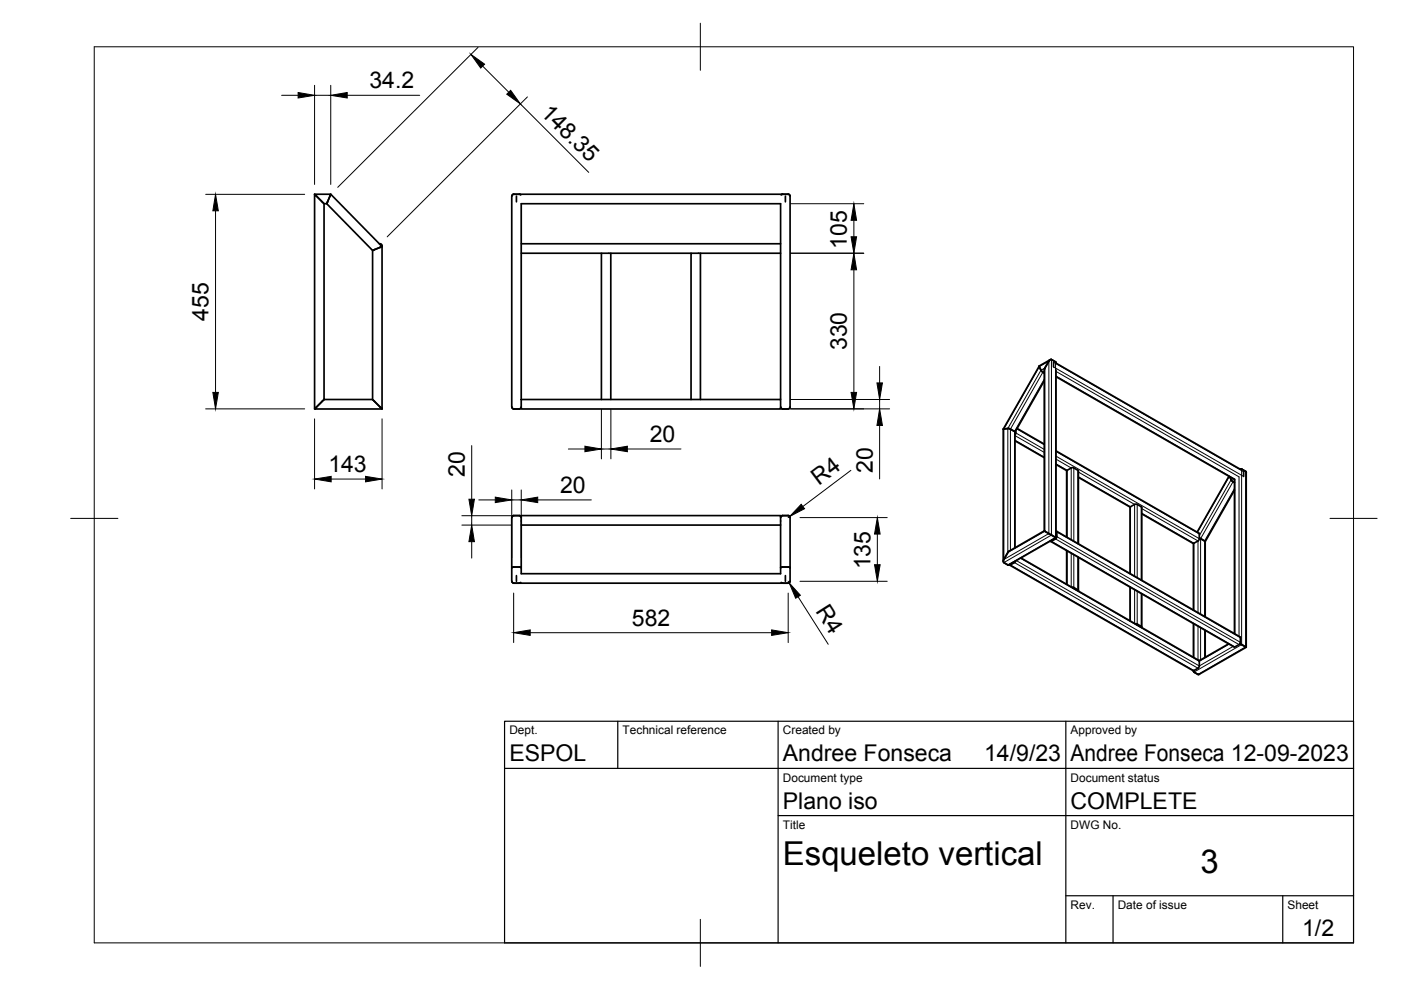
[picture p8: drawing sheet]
<svg xmlns="http://www.w3.org/2000/svg" width="297mm" height="210mm" viewBox="0 0 297 210" stroke-linecap="round" stroke-linejoin="round" font-family="sans-serif">
<!-- layer: Visible -->
<g fill="none" stroke="#000" stroke-width=".36">
<path d="M66.7 41.2l2 2v41.5l-2 2zM69.4 42.8l-.1 .4 9.7 9.9 .4-.2M70 41.6l.1-.4h-3.4l2 2h.6l.1-.4M70 41.6l.1-.4 10.9 11.1-.4 .1M70 41.6l-.6 1.2M79.4 52.9l-.4 .2v31.6l.4 .4M80.4 51.7a.45 .45 0 0 1 .6 .4M80.6 52.4l-1.2 .5M80.6 51.9l.2 .2M81 52.3l-.4 .1M81 52.3v34.4l-.4-.4M81 52.1v.2"/>
<path d="M108.5 41.6v44.7l.4 .4h1.2M108.9 41.2h57M108.9 41.2h1.2M108.9 41.2l-.4 .4M109.5 41.6v1.2M110.1 41.2l.3 .1M110.5 51.7h55M110.5 53.7h17M129.5 53.7h17M148.5 53.7h17M165.9 41.2h1.2l.4 .4M165.9 41.2l-.3 .1"/>
<path d="M166.5 41.6v1.2M167.5 41.6v44.7l-.4 .4h-1.2l-.4-.4M220.3 77.7l.8 1.2M220.4 77.6v.1M221.1 78.9l.3 .2M222.4 76.6l-1 1.8v34.2l-7.4 4.3M222.4 76.5l.5-.3 .9 .5M222.7 76.3l-2.4 1.3-7.6 13.4M223.4 76.8v1M223.8 76.7l.1 .3 40.3 23.1v37.1M223.9 79.9l37.8 21.8v32.6M223.9 78.4v35.6"/>
<path d="M79.4 85.1l-.4-.4h-10.3l-2 2h14.3l-.4-.4M79.4 85.1l1.2 1.2M110.5 86.3l-.4 .4M110.5 84.7h55v2h-55zM110.5 84.7v-41.5h55v41.5M127.5 84.7v-31h2v31M146.5 84.7v-31h2v31M212.7 91v28M212.7 91l1.4-.1 1.1 .7v24.5M215.2 93.5l6.2 3.5M215.2 91.9v.1M215.4 91.3l-.2 .9"/>
<path d="M215.6 90.8l5.8 3.4M221.4 80.7l-6.2 10.9M223.9 95.6l30.3 17.4v1.4l-.2 .3-1.1 .5-10.8-6.2M223.9 98.5l2.3 1.3M226.1 99.9v13.9M226.2 99.8l1.1-.7 .4 .1 .9 .6v15.5M110.1 109.3h-1.2l-.4 .4v13.5l.4 .4M110.1 109.3l.4 .4M110.5 109.3h55v12.3h-55zM110.5 111.3h55M165.5 109.7l.4-.4h1.2l.4 .2v.2v13.5l-.4 .4M212.8 119.3l.9 .5"/>
<path d="M214 116.8l-1.2 1.8v.7M214 119.7l-.3 .1M214 119.7h.2M214 119.8l38.9 22.4M214.2 119.6h.1M215.1 119.3l-.9 .5M215.2 119l-1 .6M215.4 118.9l-.3 .4M216.5 118.3l37.7 21.7 .1 1.2-.2 .3-1.2 .7M221.4 112.6h.1M221.5 112.6l2.4 1.4M222.7 114.8l38.9 22.4 .2-.1"/>
<path d="M223.8 114.1l-.9 .5M223.8 114.3l-.9 .4h-.2M223.9 114l-.1 .1M223.9 114l-9.9 5.7M223.9 112.6l.2 .2M223.9 112.9v1M223.9 112.8v.1M224 112.6l38.9 22.4 .1 .2M224.1 112.8v1M224.1 113.8l-.3 .4M226.1 116.7v7.2M228.6 101.2l11 6.3"/>
<path d="M228.6 118.2v7M239.7 107.4l-.1 .2v14M240.6 106.9l-.9 .5M240.6 106.9h.5l1 .7v15.4M253 115.2v14.1M254.3 114.1l.3 .1M254.6 114.2l.8 .5M255.4 114.7l.1 .1v16M260.6 101l-6.8 11.8M260.7 101.1l.4 .8 .6 .4M261.7 103.9l-6.2 10.9M263.7 100v1"/>
<path d="M108.9 123.6h58.2M109.5 122v1.2M110.1 120.2h-1.2l-.4 .2M110.1 120.2l.4 .2M110.4 123.5l-.3 .1M165.5 120.4l.4-.2h1.2l.4 .2M165.6 123.5l.3 .1M166.5 122v1.2M227.3 124.5l.4 .1 .8 .5M227.4 124.6h.1M227.5 124.6l.9 .6M228.5 125l.1 .3"/>
<path d="M239.6 124.5v7.1M240.7 132.3h.4l.9 .5 .1 .2M240.9 132.4h.1M241 132.4l.9 .5M242.1 125.9v7.1M253 132.2v7.2M255.5 133.7v5.7M260.5 136.5l-6.2 3.6M262.9 136.5l.4 .2M263 135.2v1M263 136.2l-.3 .5-.9 .5M263.2 136.7l1 .5"/>
<path d="M264.2 137.2l-9.9 5.8h-.3l-.9-.5M253 142.2h.1M253 142.2l.2 .3M254.3 140.1h.1"/>
</g>
<!-- layer: Visible Narrow -->
<g fill="none" stroke="#000" stroke-width=".21">
<path d="M220.3 77.7l2.1-1.1v36.5l-9.6 5.5v-27.7zM220.7 78.5l.8-.5v34.6l-7.8 4.6v-26.3zM221.4 78.8l-.3 .1-6.9 12.1v25.7M222.9 76.2v37.2l-10.1 5.9M223.4 76.8l40.3 23.2M223.4 77.8l40.3 23.2M223.8 76.7v37.3l-10.1 5.8M223.9 79.7l37.9 21.9v32.8M223.9 78.8l38.8 22.3v33.8M215.2 91.9h.1M215.2 93.3l6.2 3.6M215.2 92.4l6.2 3.5"/>
<path d="M215.4 91.8l6 3.5M215.6 90.9l5.8 3.4M221.4 80.4l-6.3 11.1v24.7M223.9 95.7l30.4 17.5M223.9 96.7l30.4 17.5M223.9 98.4l2.4 1.3v14.2M223.9 97.4l3.2 1.8v15.2M227.7 99.2v15.5M228.5 99.7v15.5M263.2 99.5v37.2l-10.1 5.8M264.1 99.9v37.3l-10.1 5.8M214.2 119.6h.1"/>
<path d="M214.2 119.8l38.9 22.4M215.1 119.1h.1M215.1 119.3l38.9 22.4M215.5 118.9l38.8 22.3 7.1-4.1M216.3 118.4l38 21.8 6.3-3.6M222.9 114.6h.1M222.9 114.8l38.9 22.4M223.8 114.1h.1M223.8 114.3l38.9 22.4M223.9 113.8h.1M223.9 112.9h.1M224.1 113.8l38.9 22.4"/>
<path d="M224.1 112.8l38.9 22.4M226.3 116.8v7.1M227.1 117.3v7.1M227.7 117.6v7M228.5 118.1v7M228.6 101.1l11.1 6.3v14.3M228.6 100.1l12 6.8v15.2M241.1 106.9v15.6M242 107.4v15.6M242.1 107.8l11.9 6.9v15.2M242.1 108.8l11 6.4v14.2M260.6 101l-6.7 11.9"/>
<path d="M261.4 101.5l-.4 .2-6.7 11.9M261.7 102l-.3 .1-6.8 12.1v16M261.7 103.6l-6.3 11.1v16M227.5 124.6v.1M228.4 125.1v.1M239.7 124.5v7.2M240.6 125v7.2M241 132.4h.1M241.1 125.4v6.9M241.8 132.9h.1M242 125.8v7M253.1 132.3v7.1"/>
<path d="M254 132.8v7.1M254.6 133.1v6.8M255.4 133.6v5.8"/>
</g>
<!-- layer: Visible -->
<circle cx="263" cy="99.5" r=".18" fill="#000"/>
<!-- layer: BORDER -->
<path d="M20 9.9h267v190h-267zM148.5 4.9v10M15 109.9h10M282 109.9h10M148.5 194.9v10" fill="none" stroke="#000" stroke-width=".21"/>
<!-- layer: TITLEBLOCK -->
<path d="M107 152.9h180v47h-180zM131 152.9v10M165 152.9v47M226 152.9v47M107 162.9h180M165 172.9h122M226 189.9h61M236 189.9v10M272 189.9v10" fill="none" stroke="#000" stroke-width=".25"/>
<!-- layer: FD_Dimensions -->
<g fill="none" stroke="#000" stroke-width=".21">
<path d="M66.7 18.1v21M70.1 18.1v21M101.3 10l-29.7 29.7M102.3 14l5.6 5.6M59.7 20.2h3.5M66.7 20.2h3.4M73.6 20.2h15.4M110.3 22l14.5 14.5M111.8 20.5l-29.7 29.7M43.6 41.2h21M45.7 44.7v38.5M167.6 53.7h15.5"/>
<path d="M167.6 43.2h15.5M181 46.7v3.5M181 57.2v26M186.5 77.7v3.5M43.6 86.7h21M66.7 88.8v14.9M81 88.8v14.9M100 94.5v11.3M120.5 95.2h3.5M127.5 86.8v10.5M127.5 95.2h2M129.5 86.8v10.5"/>
<path d="M133 95.2h11.4M167.6 86.7h21M167.6 84.7h21M180.4 99.7l-10.2 7.7M186.5 84.7v2M186.5 90.2v11.4M70.2 101.6h7.3M97.9 111.3h10.5M97.9 109.3h10.5M100 109.3v2M100 114.8v3.5M101.5 106h3.5"/>
<path d="M108.5 103.9v14.4M108.5 106h2M110.5 103.9v14.4M114 106h11.4M167.4 109.5l-.3 .2M169.6 109.7h18.5M186 113.2v6.5M108.9 125.7v10.5M112.4 134.1h51.2M167.1 125.7v10.5M167.1 123.2l.2 .4M169.2 126.5l6.4 10.1"/>
<path d="M169.6 123.2h18.5"/>
</g>
<g fill="#000" stroke="#000" stroke-width=".21">
<path d="M63.2 19.6l3.5 .6-3.5 .6zM70.1 20.2l3.5-.6v1.2zM99.8 11.5l2.9 2.1-.8 .8zM107.4 20l.9-.9 2 2.9zM45.7 41.2l.6 3.5h-1.2zM181 53.7l.6 3.5h-1.2zM180.4 50.2h1.2l-.6 3.5zM181 43.2l.6 3.5h-1.2zM45.1 83.2h1.2l-.6 3.5zM124 94.6l3.5 .6-3.5 .6zM129.5 95.2l3.5-.6v1.2zM180.4 83.2h1.2l-.6 3.5z"/>
<path d="M185.9 81.2h1.2l-.6 3.5zM186.5 86.7l.6 3.5h-1.2zM66.7 101.6l3.5-.6v1.2zM77.5 101l3.5 .6-3.5 .6zM100 111.3l.6 3.5h-1.2zM99.4 105.8h1.2l-.6 3.5zM105 105.4l3.5 .6-3.5 .6zM110.5 106l3.5-.6v1.2zM169.9 106.9l.7 1-3.2 1.6zM185.4 119.7h1.2l-.6 3.5zM186 109.7l.6 3.5h-1.2zM108.9 134.1l3.5-.5v1.1z"/>
<path d="M163.6 133.6l3.5 .5-3.5 .6zM167.3 123.6l2.4 2.6-1 .6z"/>
</g>
<g font-size="7">
<text x="166" y="183.4">Esqueleto vertical</text>
<text x="254.5" y="185.2">3</text>
</g>
<g font-size="4.9">
<text x="78.3" y="18.7">34.2</text>
<text x="114.4" y="24.1" transform="rotate(45 114.4 24.1)">148.35</text>
<text x="179.6" y="52.7" transform="rotate(-90 179.6 52.7)">105</text>
<text x="44.2" y="68" transform="rotate(-90 44.2 68)">455</text>
<text x="179.6" y="74.3" transform="rotate(-90 179.6 74.3)">330</text>
<text x="137.8" y="93.7">20</text>
<text x="69.6" y="100.1">143</text>
<text x="98.6" y="101.1" transform="rotate(-90 98.6 101.1)">20</text>
<text x="185" y="100.3" transform="rotate(-90 185 100.3)">20</text>
<text x="118.8" y="104.5">20</text>
<text x="173.6" y="103.1" transform="rotate(-37 173.6 103.1)">R4</text>
<text x="184.6" y="120.7" transform="rotate(-90 184.6 120.7)">135</text>
<text x="172.8" y="129.6" transform="rotate(58 172.8 129.6)">R4</text>
<text x="134" y="132.7">582</text>
<text x="108" y="161.4">ESPOL</text>
<text x="166" y="161.4">Andree Fonseca</text>
<text x="208.7" y="161.4">14/9/23</text>
<text x="227" y="161.4">Andree Fonseca 12-09-2023</text>
<text x="166" y="171.4">Plano iso</text>
<text x="227" y="171.4">COMPLETE</text>
<text x="276.1" y="198.6">1/2</text>
</g>
<g font-size="2.5">
<text x="108" y="155.7">Dept.</text>
<text x="132" y="155.7">Technical reference</text>
<text x="166" y="155.7">Created by</text>
<text x="227" y="155.7">Approved by</text>
<text x="166" y="165.7">Document type</text>
<text x="227" y="165.7">Document status</text>
<text x="166" y="175.7">Title</text>
<text x="227" y="175.7">DWG No.</text>
<text x="227" y="192.7">Rev.</text>
<text x="237" y="192.7">Date of issue</text>
<text x="273" y="192.7">Sheet</text>
</g>
</svg>
